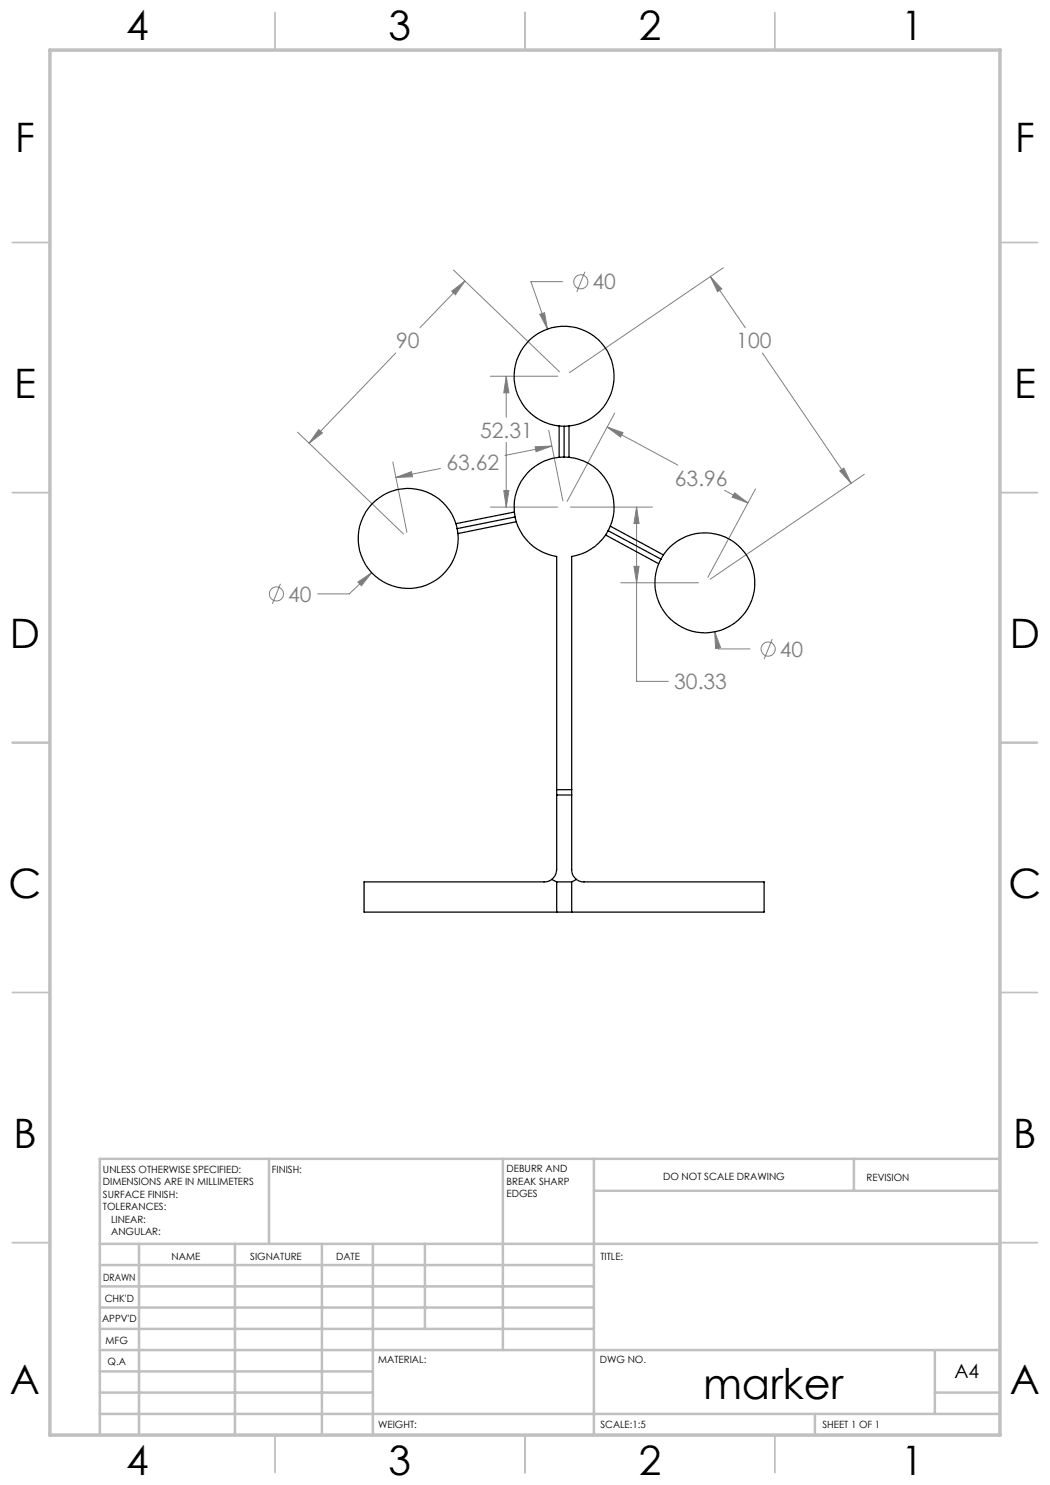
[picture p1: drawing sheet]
<svg xmlns="http://www.w3.org/2000/svg" width="210mm" height="297mm" viewBox="0 0 210 297" stroke-linecap="round" stroke-linejoin="round" font-family="sans-serif">
<g fill="none" stroke="#808080" stroke-width=".2">
<path d="M90.3 58.2l2.7-2-1.9 2.7zM90.7 54l21.2 20.4M93 56.2l-9 9.3M112.5 56.3h-6.3l3.3 9.5M117 54.4l-1.6 4M142.1 55.3l6.9 10.2M142.1 55.3l2.3 2.5-.9 .5zM144.7 53.5l-30.8 21M79.2 70.6l-17.4 18M98.1 75.2h13.4M101.2 75.2v8.3M101.2 75.2l.6 3.4h-1z"/>
<path d="M108 62.9l.9-.4 .6 3.3zM152.5 70.6l17.7 26.1M59.5 86.4l21.2 20.4M63.7 85.9l.8 .7-2.7 2zM78.6 92.4l2.8 14.1M79.2 95.5l3.1-1.2 .2 1.1zM88.1 93.7l-8.9 1.8M100.8 98.1h1l-.6 3.3zM101.2 88.5v12.9M107 89.4l3.3-.2-3.1 1.1zM109.7 86.1l2.9 14.1M110.3 89.2l-9.3 1.9"/>
<path d="M121.4 85.4l14.2 7.6M121.4 85.4l3.2 1.1-.5 .9zM122.9 82.6l-9.5 17.7M144.9 98.1l4.7 2.5M146.9 98.6l2.7 2-3.2-1.2zM151.1 97.8l-9.5 17.7M168 94.2l.8-.6 1.4 3.1zM172.9 94.9l-30.9 20.9M56.1 116.8l-1.6 4M71.6 116.4l2.7-1.9-2 2.7zM74.3 114.5l-4.5 4.3h-6.3M98.1 101.4h13.4"/>
<path d="M114.1 101.4h16.4M124.1 116.6h15.6M126.8 113.3h1l-.5 3.3zM127.3 101.4v34.9h6.4M127.3 101.4l.5 3.3h-1zM142.9 126.4l.8 3.4h6.3M142.9 126.4l1.2 3.1-1 .2zM154.4 127.8l-1.6 4"/>
<circle cx="116.2" cy="56.4" r="1.42"/>
<circle cx="55.3" cy="118.8" r="1.4"/>
<circle cx="153.6" cy="129.8" r="1.42"/>
</g>
<g fill="none" stroke="#c0c0c0" stroke-width=".35">
<path d="M55 2.5v7.5M105 2.5v7.5M155 2.5v7.5M2.5 48.5h7.5M200 48.5h7.5M2.5 98.5h7.5M200 98.5h7.5M2.5 148.5h7.5M200 148.5h7.5M2.5 198.5h7.5M200 198.5h7.5M2.5 248.5h7.5"/>
<path d="M200 248.5h7.5M55 287v7.5M105 287v7.5M155 287v7.5"/>
</g>
<g fill="none" stroke="#c0c0c0" stroke-width=".5">
<path d="M53.8 231.8v17M100.6 231.8v38.2M118.8 231.8v55.2M118.8 238.2h81.2M170.8 231.8v6.4M200 231.8h-180v55.2M20 248.8h180M20 257.3h98.8M20 253h98.8M27.8 248.8v38.2M47 248.8v38.2M64.4 248.8v38.2"/>
<path d="M74.6 248.8v38.2M85 248.8v17M20 265.8h98.8M20 261.5h98.8M20 278.5h54.6M20 274.3h54.6M20 270h180M187 278.5h13M187 270v12.8M20 282.8h180M163 282.8v4.2"/>
</g>
<path d="M10 10h190v277h-190z" fill="none" stroke="#c0c0c0" stroke-width=".7"/>
<path d="M142.1 55.3l2.3 2.5-.9 .5zM168 94.2l.8-.6 1.4 3.1zM90.3 58.2l2.7-2-1.9 2.7zM63.7 85.9l.8 .7-2.7 2zM142.9 126.4l.2 3.3 1-.2zM71.6 116.4l.7 .8 2-2.7zM108 62.9l1.5 2.9-.6-3.3zM121.4 85.4l3.2 1.1-.5 .9zM146.9 98.6l2.7 2-3.2-1.2zM127.3 101.4l.5 3.3h-1zM126.8 113.3h1l-.5 3.3zM79.2 95.5l3.1-1.2 .2 1.1zM107 89.4l3.3-.2-3.1 1.1zM100.8 98.1h1l-.6 3.3zM101.2 75.2l.6 3.4h-1z" fill="#808080"/>
<g fill="none" stroke="#000" stroke-width=".25">
<path d="M111.8 85.2v6.2M112.8 91.4a10 10 0 0 0-9.8 12M112.8 91.4a10 10 0 0 1 8.8 14.7M112.8 85.3v6.1M113.8 85.2v6.2M102.9 102.4l-11.7 2.3M103 103.4a10.1 10.1 0 0 0 8.3 7.9v46.6M103 103.4l-11.6 2.3M103.3 104.3l-11.7 2.4M121.1 107l10.6 5.7M121.6 106.1a10 10 0 0 1-7.3 5.2v46.6M121.6 106.1l10.6 5.7"/>
<path d="M122.1 105.2l10.6 5.8M111.3 159v14.9a2.59 2.59 0 0 1-1 2M111.3 157.9v1.1M111.3 159h3M111.3 157.9h3M114.3 159v14.9a2.38 2.38 0 0 0 1 2M114.3 157.9v1.1M110.3 175.9l-.9 .5h-.6h-36v6h80v-6h-36h-.5l-1-.5M110.3 175.9l1 .5M111.3 176.4h3M111.3 176.4v6M114.3 176.4v6"/>
<path d="M115.3 175.9l-1 .5"/>
<circle cx="112.8" cy="75.3" r="10"/>
<circle cx="81.6" cy="107.7" r="10"/>
<circle cx="141" cy="116.6" r="10"/>
</g>
<text font-size="8.5" x="140.6" y="279.7">marker</text>
<g font-size="8.1">
<text x="25.2" y="8">4</text>
<text x="77.7" y="8">3</text>
<text x="127.7" y="8">2</text>
<text x="180.2" y="8">1</text>
<text x="3" y="30.4">F</text>
<text x="203" y="30.4">F</text>
<text x="2.8" y="79.6">E</text>
<text x="202.8" y="79.6">E</text>
<text x="2" y="129.6">D</text>
<text x="202" y="129.6">D</text>
<text x="1.7" y="179.6">C</text>
<text x="201.7" y="179.6">C</text>
<text x="2.7" y="229.6">B</text>
<text x="202.7" y="229.6">B</text>
<text x="2" y="278.9">A</text>
<text x="202" y="278.9">A</text>
<text x="25.2" y="295">4</text>
<text x="77.7" y="295">3</text>
<text x="127.7" y="295">2</text>
<text x="180.2" y="295">1</text>
</g>
<g font-size="4.2" fill="#808080">
<text x="118.5" y="57.9">40</text>
<text x="79.3" y="69.7">90</text>
<text x="147.3" y="69.7">100</text>
<text x="96" y="87.5">52.31</text>
<text x="89.3" y="94">63.62</text>
<text x="135" y="97.1">63.96</text>
<text x="57.6" y="120.3">40</text>
<text x="156" y="131.3">40</text>
<text x="134.9" y="137.9">30.33</text>
</g>
<text font-size="3.9" x="190.9" y="275.5">A4</text>
<g font-size="2">
<text x="20.6" y="234.6">UNLESS OTHERWISE SPECIFIED:</text>
<text x="20.6" y="237.1">DIMENSIONS ARE IN MILLIMETERS</text>
<text x="20.6" y="239.6">SURFACE FINISH:</text>
<text x="54.4" y="234.6">FINISH:</text>
<text x="101.3" y="234.5">DEBURR AND</text>
<text x="101.3" y="237">BREAK SHARP</text>
<text x="101.3" y="239.5">EDGES</text>
<text x="132.6" y="236">DO NOT SCALE DRAWING</text>
<text x="173.3" y="236.2">REVISION</text>
<text x="20.6" y="242.1">TOLERANCES:</text>
<text x="22.2" y="244.6">LINEAR:</text>
<text x="22.2" y="247.1">ANGULAR:</text>
<text x="34.3" y="252">NAME</text>
<text x="50" y="251.9">SIGNATURE</text>
<text x="67.2" y="251.9">DATE</text>
<text x="120.1" y="251.9">TITLE:</text>
<text x="20.6" y="256.1">DRAWN</text>
<text x="20.9" y="260.3">CHK'D</text>
<text x="20.4" y="264.4">APPV'D</text>
<text x="21.1" y="268.8">MFG</text>
<text x="21.5" y="273">Q.A</text>
<text x="75.6" y="272.5">MATERIAL:</text>
<text x="120" y="272.5">DWG NO.</text>
<text x="75.6" y="285.5">WEIGHT:</text>
<text x="120.1" y="285.6">SCALE:1:5</text>
<text x="164.5" y="285.6">SHEET 1 OF 1</text>
</g>
</svg>
